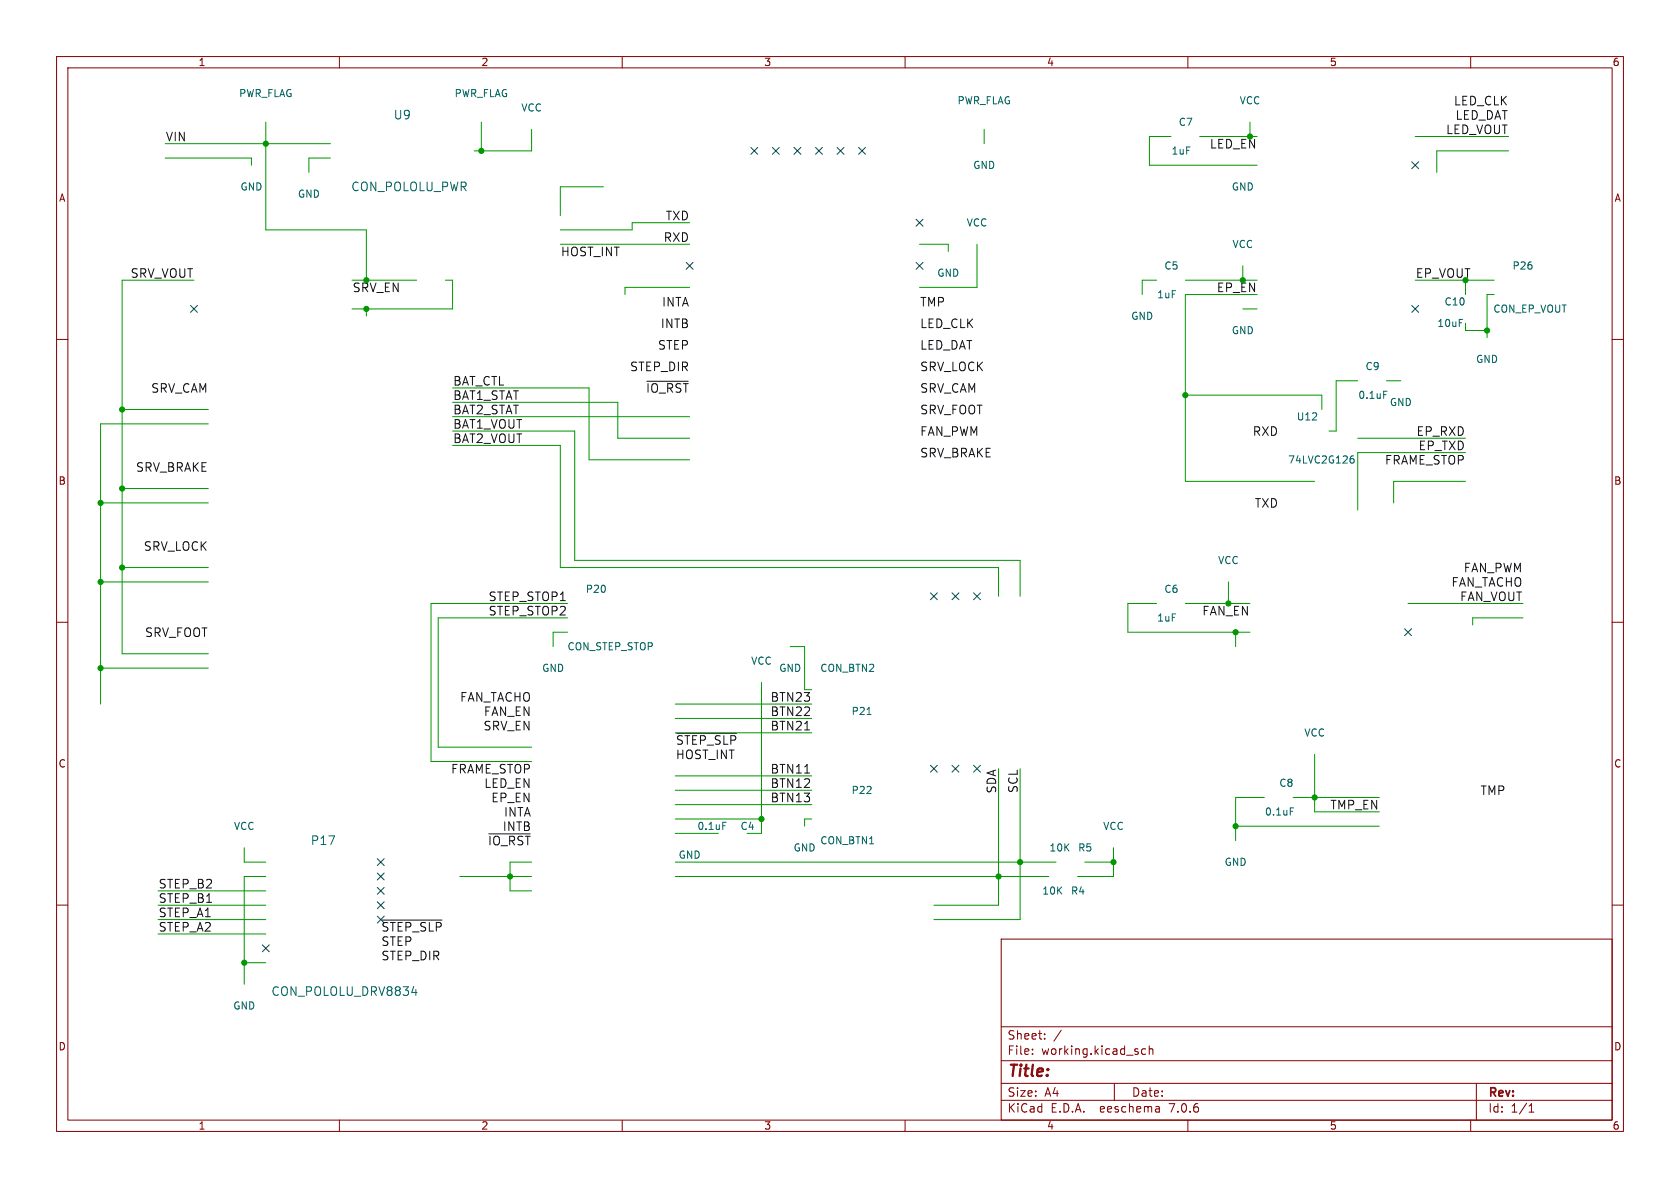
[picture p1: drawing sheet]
<svg xmlns="http://www.w3.org/2000/svg" width="297mm" height="210mm" viewBox="0 0 297 210" stroke-linecap="round" stroke-linejoin="round" font-family="sans-serif">
<g fill="none" stroke="#840000" stroke-width=".18">
<path d="M10 10h277v190h-277zM12 12h273v186h-273zM60 10v2M110 10v2M160 10v2M210 10v2M260 10v2M10 60h2M285 60h2M10 110h2M285 110h2M10 160h2"/>
<path d="M285 160h2M177 166h108v32h-108zM60 198v2M110 198v2M160 198v2M177 194.5h108M177 191.5h108M177 187.5h108M177 181.5h108M182.5 186.3v.1M182.5 185.5v.1M184.7 183.6v.1"/>
<path d="M184.7 182.8v.1M187.6 182.1l-1.3 2M197 191.5v3M202.5 185.5l-.4-.1-.3 .3v.4l.2 .2h.5M203.2 185.5l.2-.1 .3 .1 .1 .9M203.2 184.9v1.5M204.9 195.7l.1 .9M205 196.5l-.2 .1M205 196h-.2M210 198v2M260 198v2M261 191.5v6.5"/>
<path d="M270.3 196.6h.9M270.3 195.5l.4-.4v1.5"/>
</g>
<path d="M114.4 67.4h7.3M119.6 129.6h10.6M142.2 136.7h.9M142.2 129h.9M86.4 147.4h7.3M67.6 162.6h10.5" fill="none" stroke="#0f0f0f" stroke-width=".18"/>
<g fill="none" stroke="#009600" stroke-width=".18">
<path d="M29.2 25.4h29.2M29.2 27.9h15.2v1.3M47 21.6v19h17.8v8.9h8.9M58.4 27.9h-3.8v2.6M85.1 21.6v5.1M94 22.9v3.8h-10.2M106.7 33h-7.6v5.1M121.9 39.4h-10.1v1.2h-12.7M174 22.9v2.5M207 24.1h-3.8v5.1h19M221 21.6v2.5h-8.9M250.2 24.1h16.5"/>
<path d="M266.7 26.7h-12.7v3.8M34.3 49.5h-12.7v66.1h15.2M64.8 54.6v1.3M78.7 49.5h1.3v5.1h-17.8M99.1 43.2h22.8M121.9 50.8h-11.4v1.3M162.6 43.2h5v1.3M172.7 43.2v7.6h-10.1M204.5 49.5h-2.6v2.6M219.7 54.6h2.5M219.7 47v2.5h-10.2M222.2 52.1h-12.7v33h22.9"/>
<path d="M250.2 49.5h14M259.1 49.5v2.6M259.1 57.2v1.2h3.8M264.2 52.1h-1.3v7.6M21.6 72.4h15.2M36.8 74.9h-19v49.6M80 76.2h21.6v22.9h78.7v6.3M80 78.7h19.1v21.6h77.4v5.1M80 68.6h24.1v12.7h17.8M80 71.1h29.2v6.4h12.7M80 73.7h41.9M209.5 69.9h24.2v2.5"/>
<path d="M240 67.3h-3.8v8.9h-1.3M240 77.5h19.1M245.1 67.3h2.5M17.8 88.9h19M21.6 86.4h15.2M259.1 85.1h-12.7v3.8M259.1 80h-19.1v10.2M17.8 102.9h19M17.8 118.1h19M21.6 100.3h15.2M100.3 109.2h-22.8v22.9h16.5M100.3 106.7h-24.1v27.9h17.8"/>
<path d="M100.3 111.8h-2.5v2.5M139.7 114.3h2.5v7.6h1.3M204.5 106.7h-5.1v5.1h21.6M209.5 106.7h11.5M217.2 102.9v3.8M218.4 111.8v2.5M248.9 106.7h20.3M269.2 109.2h-8.9v1.3M119.4 139.7h24.1M119.4 124.5h24.1M119.4 127h24.1M119.4 137.2h24.1"/>
<path d="M119.4 129.5h24.1M134.6 120.7v26.6h-2.5M176.5 135.9v24.1h-11.4M180.3 135.9v26.7h-15.2M232.4 133.4v10.1h11.4M27.9 157.5h19.1M43.2 149.9v2.5h3.8M47 154.9h-3.8v19.1M81.3 154.9h12.7M94 152.4h-3.8v5.1h3.8M119.4 154.9h66M119.4 152.4h67.3"/>
<path d="M119.4 147.3h7.6M119.4 144.8h15.2M119.4 142.2h24.1M143.5 144.8h-1.3v1.3M191.8 152.4h5M196.8 149.9v5h-6.3M218.4 146.1h25.4M223.5 141h-5.1v7.6M228.6 141h15.2M27.9 165.1h19.1M27.9 160h19.1M27.9 162.6h19.1"/>
<path d="M43.2 170.2h3.8"/>
</g>
<g fill="none" stroke="#000084" stroke-width=".18">
<path d="M132.7 26.1l1.3 1.2M134 26.1l-1.3 1.2M136.6 26.1l1.2 1.2M137.8 26.1l-1.2 1.2M140.4 26.1l1.2 1.2M141.6 26.1l-1.2 1.2M144.2 26.1l1.2 1.2M145.4 26.1l-1.2 1.2M148 26.1l1.2 1.2M149.2 26.1l-1.2 1.2M151.8 26.1l1.2 1.2M153 26.1l-1.2 1.2"/>
<path d="M162 38.8l1.2 1.2M163.2 38.8l-1.2 1.2M249.6 28.6l1.2 1.2M250.8 28.6l-1.2 1.2M33.7 54l1.2 1.2M34.9 54l-1.2 1.2M121.3 46.4l1.2 1.2M122.5 46.4l-1.2 1.2M162 46.4l1.2 1.2M163.2 46.4l-1.2 1.2M249.6 54l1.2 1.2M250.8 54l-1.2 1.2"/>
<path d="M164.5 104.8l1.2 1.2M165.7 104.8l-1.2 1.2M168.3 104.8l1.2 1.2M169.5 104.8l-1.2 1.2M172.1 104.8l1.2 1.2M173.3 104.8l-1.2 1.2M248.3 111.2l1.2 1.2M249.5 111.2l-1.2 1.2M164.5 135.3l1.2 1.2M165.7 135.3l-1.2 1.2M168.3 135.3l1.2 1.2M169.5 135.3l-1.2 1.2"/>
<path d="M172.1 135.3l1.2 1.2M173.3 135.3l-1.2 1.2M66.7 156.9l1.2 1.2M66.7 154.3l1.2 1.2M66.7 151.8l1.2 1.2M66.7 159.4l1.2 1.2M67.9 156.9l-1.2 1.2M67.9 154.3l-1.2 1.2M67.9 151.8l-1.2 1.2M67.9 159.4l-1.2 1.2M46.4 167l1.2 1.2M47.6 167l-1.2 1.2"/>
<path d="M66.7 162l1.2 1.2M67.9 162l-1.2 1.2"/>
</g>
<path d="M244.6 69.2h.6M238.8 81.1h.4l.2 .2-.1 .5h-.5M239.3 80.6l-.4 .1M153.3 126.3h.7M127.8 145.4h.6M228.1 142.8h.6M72.8 175.4h.9M73.5 174.9v1.1" fill="none" stroke="#006464" stroke-width=".18"/>
<g fill="#009600" stroke="#009600" stroke-width=".18">
<circle cx="21.6" cy="86.4" r=".46"/>
<circle cx="17.8" cy="88.9" r=".46"/>
<circle cx="21.6" cy="72.4" r=".46"/>
<circle cx="64.8" cy="54.6" r=".46"/>
<circle cx="47" cy="25.4" r=".46"/>
<circle cx="21.6" cy="100.3" r=".46"/>
<circle cx="17.8" cy="102.9" r=".46"/>
<circle cx="43.2" cy="170.2" r=".46"/>
<circle cx="17.8" cy="118.1" r=".46"/>
<circle cx="64.8" cy="49.5" r=".46"/>
<circle cx="90.2" cy="154.9" r=".46"/>
<circle cx="85.1" cy="26.7" r=".46"/>
<circle cx="209.5" cy="69.9" r=".46"/>
<circle cx="219.7" cy="49.5" r=".46"/>
<circle cx="196.8" cy="152.4" r=".46"/>
<circle cx="232.4" cy="141" r=".46"/>
<circle cx="218.4" cy="146.1" r=".46"/>
<circle cx="176.5" cy="154.9" r=".46"/>
<circle cx="180.3" cy="152.4" r=".46"/>
<circle cx="221" cy="24.1" r=".46"/>
<circle cx="262.9" cy="58.4" r=".46"/>
<circle cx="134.6" cy="144.8" r=".46"/>
<circle cx="217.2" cy="106.7" r=".46"/>
<circle cx="218.4" cy="111.8" r=".46"/>
</g>
<text font-size="2.8" fill="#840000" x="178" y="190.9">Title:</text>
<g font-size="2.1" fill="#006464">
<text x="69.5" y="21.3">U9</text>
<text x="62" y="34">CON_POLOLU_PWR</text>
<text x="54.9" y="149.6">P17</text>
<text x="47.9" y="176.3">CON_POLOLU_DRV8834</text>
</g>
<g font-size="2.1" fill="#0f0f0f">
<text x="255.6" y="23.8">LED_VOUT</text>
<text x="257" y="18.7">LED_CLK</text>
<text x="257.3" y="21.3">LED_DAT</text>
<text x="29.2" y="25.1">VIN</text>
<text x="117.6" y="39.1">TXD</text>
<text x="99.1" y="45.4">HOST_INT</text>
<text x="117.3" y="42.9">RXD</text>
<text x="23" y="49.2">SRV_VOUT</text>
<text x="116.8" y="58.1">INTB</text>
<text x="117" y="54.3">INTA</text>
<text x="162.6" y="54.3">TMP</text>
<text x="162.6" y="58.1">LED_CLK</text>
<text x="111.3" y="65.7">STEP_DIR</text>
<text x="116.3" y="61.9">STEP</text>
<text x="162.6" y="61.9">LED_DAT</text>
<text x="162.6" y="65.7">SRV_LOCK</text>
<text x="26.7" y="69.5">SRV_CAM</text>
<text x="80" y="68.3">BAT_CTL</text>
<text x="80" y="70.8">BAT1_STAT</text>
<text x="114.1" y="69.5">~{IO_RST}</text>
<text x="162.6" y="69.5">SRV_CAM</text>
<text x="80" y="75.9">BAT1_VOUT</text>
<text x="80" y="73.3">BAT2_STAT</text>
<text x="162.6" y="73.3">SRV_FOOT</text>
<text x="162.6" y="77.2">FAN_PWM</text>
<text x="221.4" y="77.2">RXD</text>
<text x="250.4" y="77.2">EP_RXD</text>
<text x="24" y="83.5">SRV_BRAKE</text>
<text x="80" y="78.4">BAT2_VOUT</text>
<text x="162.6" y="81">SRV_BRAKE</text>
<text x="244.8" y="82.2">FRAME_STOP</text>
<text x="250.7" y="79.7">EP_TXD</text>
<text x="221.8" y="89.9">TXD</text>
<text x="25.4" y="97.5">SRV_LOCK</text>
<text x="258.7" y="101.3">FAN_PWM</text>
<text x="86.3" y="106.4">STEP_STOP1</text>
<text x="256.5" y="103.8">FAN_TACHO</text>
<text x="258.1" y="106.4">FAN_VOUT</text>
<text x="25.6" y="112.7">SRV_FOOT</text>
<text x="86.3" y="108.9">STEP_STOP2</text>
<text x="212.5" y="108.9">FAN_EN</text>
<text x="81.3" y="124.1">FAN_TACHO</text>
<text x="136.2" y="124.1">BTN23</text>
<text x="85.4" y="129.2">SRV_EN</text>
<text x="85.5" y="126.7">FAN_EN</text>
<text x="119.4" y="131.8">~{STEP_SLP}</text>
<text x="136.2" y="126.7">BTN22</text>
<text x="136.2" y="129.2">BTN21</text>
<text x="79.7" y="136.8">FRAME_STOP</text>
<text x="119.4" y="134.3">HOST_INT</text>
<text x="136.2" y="136.8">BTN11</text>
<text x="85.6" y="139.4">LED_EN</text>
<text x="86.8" y="141.9">EP_EN</text>
<text x="136.2" y="139.4">BTN12</text>
<text x="136.2" y="141.9">BTN13</text>
<text x="176.2" y="140.3" transform="rotate(-90 176.2 140.3)">SDA</text>
<text x="180" y="140.3" transform="rotate(-90 180 140.3)">SCL</text>
<text x="235.1" y="143.2">TMP_EN</text>
<text x="261.6" y="140.7">TMP</text>
<text x="86.2" y="149.5">~{IO_RST}</text>
<text x="88.8" y="147">INTB</text>
<text x="89" y="144.5">INTA</text>
<text x="27.9" y="159.7">STEP_B1</text>
<text x="27.9" y="157.2">STEP_B2</text>
<text x="27.9" y="164.8">STEP_A2</text>
<text x="27.9" y="162.2">STEP_A1</text>
<text x="67.3" y="167.3">STEP</text>
<text x="67.3" y="164.8">~{STEP_SLP}</text>
<text x="67.3" y="169.9">STEP_DIR</text>
</g>
<g font-size="2.1" fill="#009600">
<text x="213.8" y="26.4">LED_EN</text>
<text x="62.2" y="51.8">SRV_EN</text>
<text x="215.1" y="51.8">EP_EN</text>
<text x="250.2" y="49.2">EP_VOUT</text>
</g>
<g font-size="2.1" fill="#840000">
<text x="178" y="184">Sheet:</text>
<text x="178" y="186.7">File:</text>
<text x="184.1" y="186.7">working.kicad_sch</text>
<text x="178" y="196.9">KiCad</text>
<text x="178" y="194.1">Size:</text>
<text x="184.7" y="194.1">A4</text>
<text x="185.7" y="196.9">E.D.A.</text>
<text x="194.6" y="196.9">eeschema</text>
<text x="200" y="194.1">Date:</text>
<text x="207" y="196.9">7.0.6</text>
<text x="263" y="194.3">Rev:</text>
<text x="263" y="196.9">Id:</text>
<text x="267.1" y="196.9">1/1</text>
</g>
<g font-size="1.8" fill="#840000">
<text x="35" y="11.9">1</text>
<text x="85" y="11.9">2</text>
<text x="135" y="11.9">3</text>
<text x="185" y="11.9">4</text>
<text x="235" y="11.9">5</text>
<text x="285" y="11.9">6</text>
<text x="10.3" y="35.9">A</text>
<text x="285.3" y="35.9">A</text>
<text x="10.3" y="85.9">B</text>
<text x="285.3" y="85.9">B</text>
<text x="10.3" y="135.9">C</text>
<text x="285.3" y="135.9">C</text>
<text x="10.3" y="185.9">D</text>
<text x="285.3" y="185.9">D</text>
<text x="35" y="199.9">1</text>
<text x="85" y="199.9">2</text>
<text x="135" y="199.9">3</text>
<text x="185" y="199.9">4</text>
<text x="235" y="199.9">5</text>
<text x="285" y="199.9">6</text>
</g>
<g font-size="1.8" fill="#006464">
<text x="42.2" y="17.4">PWR_FLAG</text>
<text x="80.3" y="17.4">PWR_FLAG</text>
<text x="92.1" y="19.9">VCC</text>
<text x="169.2" y="18.6">PWR_FLAG</text>
<text x="208.3" y="22.5">C7</text>
<text x="219.1" y="18.6">VCC</text>
<text x="207" y="27.5">1uF</text>
<text x="42.4" y="33.9">GND</text>
<text x="52.6" y="35.2">GND</text>
<text x="172" y="30.1">GND</text>
<text x="217.7" y="33.9">GND</text>
<text x="170.8" y="40.2">VCC</text>
<text x="205.7" y="47.9">C5</text>
<text x="217.8" y="44">VCC</text>
<text x="267.3" y="47.9">P26</text>
<text x="165.6" y="49.1">GND</text>
<text x="204.5" y="52.9">1uF</text>
<text x="199.9" y="56.7">GND</text>
<text x="217.7" y="59.3">GND</text>
<text x="254" y="58">10uF</text>
<text x="255.3" y="54.2">C10</text>
<text x="263.9" y="55.5">CON_EP_VOUT</text>
<text x="241.3" y="65.6">C9</text>
<text x="260.9" y="64.4">GND</text>
<text x="240" y="70.7">0.1uF</text>
<text x="245.6" y="72">GND</text>
<text x="229.2" y="74.5">U12</text>
<text x="227.6" y="82.1">74LVC2G126</text>
<text x="215.3" y="99.9">VCC</text>
<text x="103.5" y="105">P20</text>
<text x="205.7" y="105">C6</text>
<text x="204.5" y="110.1">1uF</text>
<text x="95.8" y="119">GND</text>
<text x="100.2" y="115.2">CON_STEP_STOP</text>
<text x="132.7" y="117.7">VCC</text>
<text x="137.7" y="119">GND</text>
<text x="144.9" y="119">CON_BTN2</text>
<text x="150.5" y="126.6">P21</text>
<text x="230.5" y="130.4">VCC</text>
<text x="150.5" y="140.6">P22</text>
<text x="226.1" y="139.3">C8</text>
<text x="41.3" y="146.9">VCC</text>
<text x="123.2" y="146.9">0.1uF</text>
<text x="130.8" y="146.9">C4</text>
<text x="144.9" y="149.5">CON_BTN1</text>
<text x="194.9" y="146.9">VCC</text>
<text x="223.5" y="144.4">0.1uF</text>
<text x="119.9" y="152">GND</text>
<text x="140.2" y="150.7">GND</text>
<text x="185.4" y="150.7">10K</text>
<text x="190.5" y="150.7">R5</text>
<text x="216.4" y="153.3">GND</text>
<text x="184.2" y="158.3">10K</text>
<text x="189.2" y="158.3">R4</text>
<text x="41.1" y="178.7">GND</text>
</g>
</svg>
